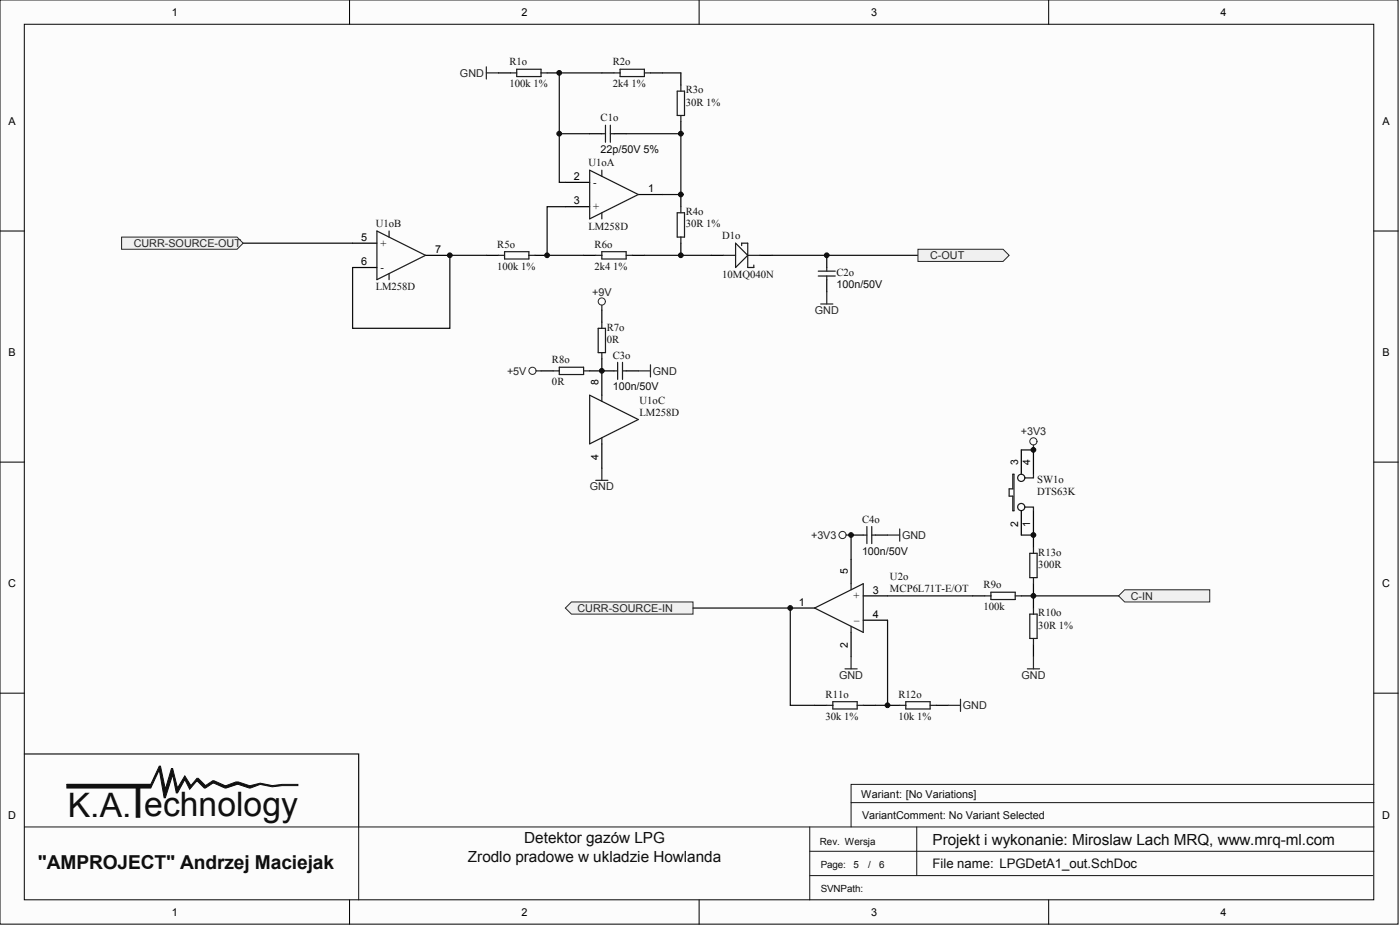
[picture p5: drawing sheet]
<svg xmlns="http://www.w3.org/2000/svg" width="243mm" height="161mm" viewBox="0 0 243 161" stroke-linecap="round" stroke-linejoin="round" font-family="sans-serif">
<g fill="#fcfcfc" stroke="#000" stroke-width=".17">
<path d="M0 0h243.1v160.5h-243.1z"/>
<path d="M4.2 4.2h234.7v152.1h-234.7z"/>
</g>
<path d="M60.8 0v4.2M121.6 0v4.2M182.3 0v4.2M0 40.1h4.2M238.9 40.1h4.2M0 80.3h4.2M238.9 80.3h4.2M0 120.4h4.2M238.9 120.4h4.2M60.8 156.3v4.3M121.6 156.3v4.3M182.3 156.3v4.3" fill="none" stroke="#000" stroke-width=".17"/>
<path d="M238.9 139.4h-90.9v4.3M238.9 136.3h-90.9v3.1M4.2 143.7h234.7M62.4 143.7v12.6M140.8 152.1h97.9M140.8 147.9h98.1M140.8 143.7v12.6M159.4 143.7v8.4" fill="none" stroke="#151515" stroke-width=".17"/>
<g fill="#0e0e0e" stroke="#0e0e0e" stroke-width=".17">
<path d="M11.6 136.3h14.6l1.5-3.2h.2l.8 4 1.1-3.6h.2l.9 3.4 1.2-2.1 1.1 1.7 1-1.3h.3l1.2 1.3 1.3-.9 2.1 .9 1.9-.7h.4l1.9 .7 1.9-.4 2.2 .4 1.6-.2h2.8v.2h-2.8l-1.6 .2-2.2-.4-1.9 .6-2.1-.6-2.1 .6-2.1-.8-1.3 .8h-.2l-1.3-1.3-1.2 1.5-.9-1.7-1.2 2.3h-.2l-.7-3.1-1.3 4h-.2l-.8-4.9-1.5 3.2h-14.6z" fill-rule="evenodd"/>
<path d="M23.7 136.5h.6v5.5h-.6z" fill-rule="evenodd"/>
</g>
<path d="M11.6 136.3h14.6" fill="none" stroke="#0e0e0e" stroke-width=".17"/>
<path d="M4.2 131h58.2v12.7" fill="none" stroke="#151515" stroke-width=".21"/>
<g fill="none" stroke="#000" stroke-width=".21">
<path d="M86.7 12.7h2.1M95.1 12.7h2.1M104.6 12.7h2.2M113.1 12.7h2.1M118.4 12.7v2.1M98.3 35.9h4.2M98.3 31.7h4.2M102.5 23.2h2.1M106.8 23.2h2.1M111 33.8h4.2M118.4 33.8v2.1M61.3 42.2h4.2"/>
<path d="M61.3 46.5h4.2M74 44.4h4.2M84.6 44.4h2.1M93 44.4h2.1M101.5 44.4h2.1M109.9 44.4h2.1M123.7 44.4h2.1M132.1 44.4h2.1M143.7 44.4v2.1M143.7 48.6v2.1M104.6 77.1v4.2M106.8 64.4h-2.2v4.3"/>
<path d="M108.9 64.4h2.1"/>
</g>
<g fill="none" stroke="#1c1c1c" stroke-width=".21">
<path d="M88.8 12.7h1M89.8 12h4.3v1.3h-4.3zM94.1 12.7h1M106.8 12.7h1M107.8 12h4.2v1.3h-4.2zM112 12.7h1.1M118.4 14.8v1M102.5 29.6l8.5 4.2-8.5 4.2zM104.6 29.6v1M104.6 37v1M104.6 23.2h.7M105.3 21.8v2.9"/>
<path d="M106.1 23.2h.7M106.1 21.8v2.9M117.7 20.1v-4.3h1.3v4.3M118.4 35.9v1.1M65.5 40.1l8.5 4.3-8.5 4.2zM67.6 40.1v1.1M67.6 47.5v1.1M86.7 44.4h1M87.7 43.7h4.3v1.3h-4.3zM92 44.4h1M103.6 44.4h1M104.6 43.7h4.3v1.3h-4.3z"/>
<path d="M108.9 44.4h1M117.7 41.2v-4.2h1.3v4.2M125.8 44.4h2.1M127.9 42.2l2.1 2.2-2.1 2.1zM129 42.7v-.5h1v4.3h1.1v-.4M130 44.4h2.1M142.3 47.1h2.9M142.3 48h2.9M143.7 46.5v.6M143.7 48v.6M102.5 68.7l8.5 4.2-8.5 4.2zM104.6 68.7v1"/>
<path d="M104.6 76.1v1M106.8 64.4h.6M107.4 63v2.9M108.2 64.4h.7M108.2 63v2.9"/>
</g>
<path d="M84.6 11.6v2.1M84.6 12.7h2.1M104.6 53v.9M142.7 52.8h2.1M143.7 50.7v2.1M111 64.4h2.1M113.1 63.4v2.1M103.6 83.4h2.1M104.6 81.3v2.1" fill="none" stroke="#262626" stroke-width=".21"/>
<circle cx="104.6" cy="52.4" r=".62" fill="none" stroke="#262626" stroke-width=".17"/>
<path d="M104.6 12.7h-7.4v10.5M115.2 12.7h3.2M98.3 35.9h-3.2v8.5h6.4M102.5 23.2h-5.3v8.5h1.1M108.9 23.2h9.5v10.6h-3.2M42.3 42.2h19M84.6 44.4h-6.4v12.6h-16.9v-10.5M112 44.4h11.7M134.2 44.4h25.4" fill="none" stroke="#0e0e0e" stroke-width=".21"/>
<g fill="#f0f0f0" stroke="#262626" stroke-width=".17">
<path d="M21.1 41.2h20.1l1.1 1-1.1 1.1h-20.1z" fill-rule="evenodd"/>
<path d="M159.6 43.3h14.8l1.1 1.1-1.1 1h-14.8z" fill-rule="evenodd"/>
</g>
<g fill="none" stroke="#000" stroke-width=".21">
<path d="M148 97.2v4.2M148 93h2.1M152.2 93h2.1M137.4 105.6h4.2M148 109.9v4.2M150.1 103.5h4.2M150.1 107.7h4.2M169.1 103.5h2.1M177.6 103.5h2.1M141.6 122.5h2.1M150.1 122.5h2.1M154.3 122.5h2.1"/>
<path d="M162.8 122.5h2.1"/>
</g>
<g fill="none" stroke="#1c1c1c" stroke-width=".21">
<path d="M150.1 93h.6M150.7 91.5v2.9M151.6 93h.6M151.6 91.5v2.9M141.6 105.6l8.5-4.2v8.5zM148 101.4v1.1M148 108.8v1.1M171.2 103.5h1.1M172.3 102.9h4.2v1.3h-4.2zM176.5 103.5h1.1M143.7 122.5h1.1M144.8 121.9h4.2v1.3h-4.2z"/>
<path d="M149 122.5h1.1M156.4 122.5h1.1M157.5 121.9h4.2v1.3h-4.2zM161.7 122.5h1.1"/>
</g>
<path d="M147.1 93h.9M154.3 93h2.1M156.4 91.9v2.1M146.9 116.2h2.1M148 114.1v2.1M164.9 122.5h2.1M167 121.5v2.1" fill="none" stroke="#262626" stroke-width=".21"/>
<circle cx="146.5" cy="92.9" r=".62" fill="none" stroke="#262626" stroke-width=".17"/>
<path d="M148 93v4.2M154.3 107.7v14.8h-2.1M154.3 103.5h14.8" fill="none" stroke="#0e0e0e" stroke-width=".21"/>
<path d="M194.5 103.5l1-1h14.8v2.1h-14.8z" fill-rule="evenodd" fill="#f0f0f0" stroke="#262626" stroke-width=".17"/>
<path d="M179.7 103.5h14.8" fill="none" stroke="#0e0e0e" stroke-width=".21"/>
<path d="M179.7 103.5v2.1M179.7 112v2.1" fill="none" stroke="#000" stroke-width=".21"/>
<path d="M179.1 106.7h1.2v4.2h-1.2zM179.7 105.6v1.1M179.7 110.9v1.1" fill="none" stroke="#1c1c1c" stroke-width=".21"/>
<path d="M178.6 116.2h2.1M179.7 114.1v2.1" fill="none" stroke="#262626" stroke-width=".21"/>
<path d="M98.3 105.6l1.1-1h21.1v2.1h-21.1z" fill-rule="evenodd" fill="#f0f0f0" stroke="#262626" stroke-width=".17"/>
<path d="M120.5 105.6h16.9v16.9h4.2" fill="none" stroke="#0e0e0e" stroke-width=".21"/>
<path d="M104.6 53.9v2.1M94.1 64.4h2.1M104.6 62.3v2.1h-2.1M179.7 93v2.1M179.7 101.4v2.1" fill="none" stroke="#000" stroke-width=".21"/>
<g fill="none" stroke="#1c1c1c" stroke-width=".21">
<path d="M104 57h1.3v4.3h-1.3zM104.6 56v1M96.2 64.4h1M97.2 63.8h4.3v1.3h-4.3zM101.5 64.4h1M104.6 61.3v1M176.1 82.4v2.5h-.6v1.3h.6v2.5M176.3 82.4v6.3M179.1 96.1h1.2v4.3h-1.2zM179.7 95.1v1M179.7 100.4v1"/>
<circle cx="177.6" cy="83" r=".62"/>
</g>
<g fill="none" stroke="#262626" stroke-width=".17">
<circle cx="92.6" cy="64.4" r=".62"/>
<circle cx="179.7" cy="76.7" r=".62"/>
</g>
<path d="M93.2 64.4h.9" fill="none" stroke="#262626" stroke-width=".21"/>
<g fill="#0e0e0e" stroke="#0e0e0e" stroke-width=".17">
<circle cx="78.2" cy="44.3" r=".41"/>
<circle cx="95.1" cy="44.3" r=".41"/>
<circle cx="97.2" cy="23.2" r=".41"/>
<circle cx="97.2" cy="12.7" r=".41"/>
<circle cx="104.6" cy="64.4" r=".41"/>
<circle cx="118.4" cy="33.8" r=".41"/>
<circle cx="137.4" cy="105.6" r=".41"/>
<circle cx="143.7" cy="44.3" r=".41"/>
<circle cx="148" cy="92.9" r=".41"/>
<circle cx="154.3" cy="122.5" r=".41"/>
<circle cx="179.7" cy="103.5" r=".41"/>
<circle cx="179.7" cy="92.9" r=".41"/>
<circle cx="179.7" cy="78.2" r=".41"/>
</g>
<g font-size="5.9" fill="#0e0e0e">
<text x="11.8" y="142">K.A.</text>
<text x="25.1" y="141.8">echnology</text>
</g>
<g font-size="5.3" fill="#0e0e0e">
<text x="177.1" y="81.3">PISW1o03</text>
<text x="177.1" y="91.9">PISW1o02</text>
</g>
<text font-size="3.3" fill="#0e0e0e" x="6.6" y="151">&quot;AMPROJECT&quot; Andrzej Maciejak</text>
<g font-size="3.2" fill="#0e0e0e">
<text x="117.8" y="22.7">PIR3o01</text>
<text x="117.8" y="43.8">PIR4o01</text>
</g>
<g font-size="2.7" fill="#0e0e0e">
<text x="81.4" y="149.7">Zrodlo pradowe w ukladzie Howlanda</text>
<text x="91.2" y="146.5">Detektor gazów LPG</text>
<text x="162.1" y="146.7">Projekt i wykonanie: Miroslaw Lach MRQ, www.mrq-ml.com</text>
</g>
<text font-size="2.3" fill="#0e0e0e" x="162.1" y="150.8">File name: LPGDetA1_out.SchDoc</text>
<g font-size="1.9">
<text x="29.9" y="2.7">1</text>
<text x="90.7" y="2.7">2</text>
<text x="151.4" y="2.7">3</text>
<text x="212.2" y="2.7">4</text>
<text x="1.5" y="21.8">A</text>
<text x="240.4" y="21.8">A</text>
<text x="99.8" y="35.5">3</text>
<text x="99.8" y="31.3">2</text>
<text x="112.7" y="33.4">1</text>
<text x="62.8" y="41.8">5</text>
<text x="62.8" y="46.1">6</text>
<text x="75.7" y="43.9">7</text>
<text x="1.5" y="61.9">B</text>
<text x="240.4" y="61.9">B</text>
<text x="1.4" y="102.1">C</text>
<text x="138.9" y="105.2">1</text>
<text x="151.8" y="103.1">3</text>
<text x="151.8" y="107.3">4</text>
<text x="240.3" y="102.1">C</text>
<text x="1.4" y="142.2">D</text>
<text x="240.3" y="142.2">D</text>
<text x="29.9" y="159.1">1</text>
<text x="90.7" y="159.1">2</text>
<text x="151.4" y="159.1">3</text>
<text x="212.2" y="159.1">4</text>
</g>
<g font-size="1.9" fill="#0e0e0e">
<text x="88.6" y="11.4">R1o</text>
<text x="106.5" y="11.4">R2o</text>
<text x="88.6" y="15.2">100k 1%</text>
<text x="106.5" y="15.2">2k4 1%</text>
<text x="119.2" y="16.2">R3o</text>
<text x="104.4" y="21.1">C1o</text>
<text x="119.2" y="18.3">30R 1%</text>
<text x="102.3" y="28.9">U1oA</text>
<text x="104.4" y="26.6">22p/50V 5%</text>
<text x="103.2" y="32.3">-</text>
<text x="65.3" y="39.5">U1oB</text>
<text x="102.3" y="39.9">LM258D</text>
<text x="103.2" y="36.5">+</text>
<text x="119.2" y="39.5">30R 1%</text>
<text x="119.2" y="37.4">R4o</text>
<text x="125.6" y="41.6">D1o</text>
<text x="66.2" y="42.8">+</text>
<text x="66.2" y="47.1">-</text>
<text x="86.5" y="46.9">100k 1%</text>
<text x="86.5" y="43.1">R5o</text>
<text x="103.4" y="46.9">2k4 1%</text>
<text x="103.4" y="43.1">R6o</text>
<text x="145.4" y="47.9">C2o</text>
<text x="65.3" y="50.5">LM258D</text>
<text x="125.6" y="48.3">10MQ040N</text>
<text x="145.4" y="50.1">100n/50V</text>
<text x="105.5" y="59.5">0R</text>
<text x="105.5" y="57.4">R7o</text>
<text x="96" y="63.1">R8o</text>
<text x="106.5" y="62.3">C3o</text>
<text x="96" y="66.9">0R</text>
<text x="106.5" y="67.8">100n/50V</text>
<text x="111.2" y="70.1">U1oC</text>
<text x="111.2" y="72.2">LM258D</text>
<text x="180.3" y="83.8">SW1o</text>
<text x="180.3" y="86">DTS63K</text>
<text x="149.9" y="90.8">C4o</text>
<text x="149.9" y="96.3">100n/50V</text>
<text x="154.7" y="100.7">U2o</text>
<text x="180.5" y="98.6">300R</text>
<text x="180.5" y="96.5">R13o</text>
<text x="148.4" y="104.1">+</text>
<text x="148.5" y="107.5">_</text>
<text x="154.7" y="102.9">MCP6L71T-E/OT</text>
<text x="171" y="106">100k</text>
<text x="171" y="102.2">R9o</text>
<text x="180.5" y="107.1">R10o</text>
<text x="180.5" y="109.2">30R 1%</text>
<text x="143.5" y="125">30k 1%</text>
<text x="143.5" y="121.2">R11o</text>
<text x="156.2" y="125">10k 1%</text>
<text x="156.2" y="121.2">R12o</text>
<text x="149.7" y="138.6">Wariant: [No Variations]</text>
<text x="149.9" y="142.2">VariantComment: No Variant Selected</text>
</g>
<g font-size="1.9" fill="#262626">
<text x="80" y="13.3">GND</text>
<text x="23.3" y="42.9">CURR-SOURCE-OUT</text>
<text x="161.7" y="45">C-OUT</text>
<text x="102.9" y="51.3">+9V</text>
<text x="141.7" y="54.5">GND</text>
<text x="88.2" y="65.1">+5V</text>
<text x="113.5" y="65.1">GND</text>
<text x="177.5" y="75.6">+3V3</text>
<text x="102.6" y="85.2">GND</text>
<text x="141" y="93.6">+3V3</text>
<text x="156.9" y="93.6">GND</text>
<text x="100.4" y="106.3">CURR-SOURCE-IN</text>
<text x="196.6" y="104.2">C-IN</text>
<text x="145.9" y="117.9">GND</text>
<text x="177.6" y="117.9">GND</text>
<text x="167.4" y="123.2">GND</text>
</g>
<g font-size="1.8">
<text x="104.1" y="67" transform="rotate(-90 104.1 67)">8</text>
<text x="104.1" y="79.9" transform="rotate(-90 104.1 79.9)">4</text>
<text x="177" y="80.7" transform="rotate(-90 177 80.7)">3</text>
<text x="179.1" y="80.7" transform="rotate(-90 179.1 80.7)">4</text>
<text x="177" y="91.5" transform="rotate(-90 177 91.5)">2</text>
<text x="179.1" y="91.5" transform="rotate(-90 179.1 91.5)">1</text>
<text x="147.4" y="99.7" transform="rotate(-90 147.4 99.7)">5</text>
<text x="147.4" y="112.6" transform="rotate(-90 147.4 112.6)">2</text>
</g>
<g font-size="1.7" fill="#0e0e0e">
<text x="142.6" y="146.7">Rev. Wersja</text>
<text x="142.7" y="155">SVNPath:</text>
<text x="142.7" y="150.7">Page:</text>
<text x="148.4" y="150.7">5</text>
<text x="150.9" y="150.7">/</text>
<text x="152.8" y="150.7">6</text>
</g>
</svg>
